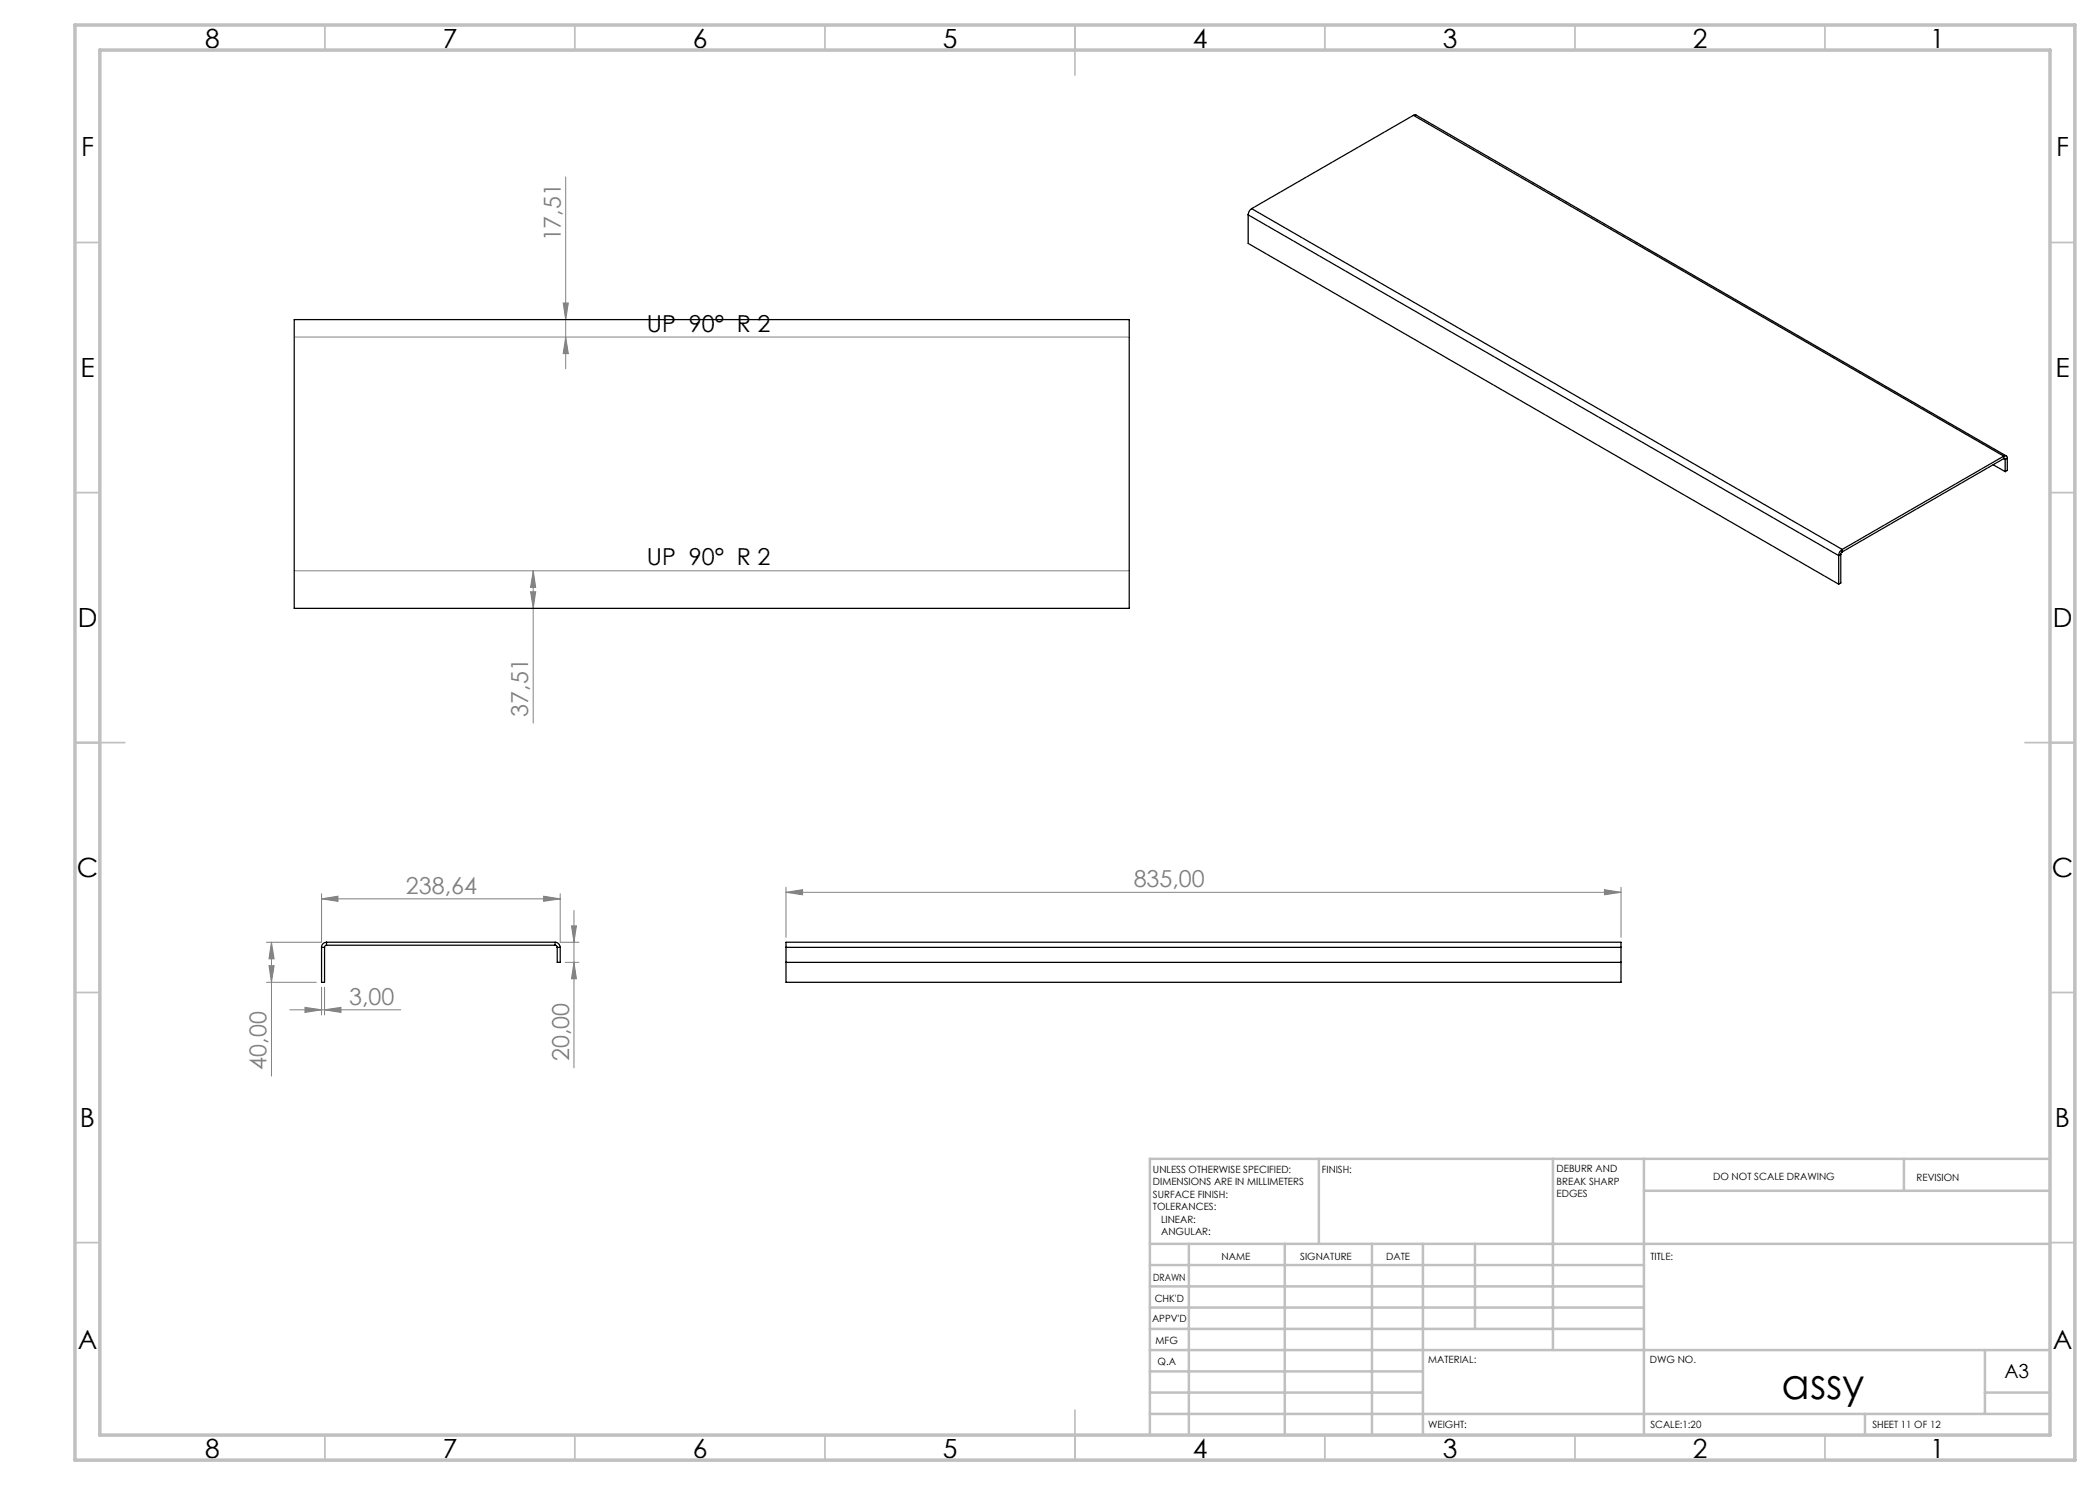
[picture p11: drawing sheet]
<svg xmlns="http://www.w3.org/2000/svg" width="420mm" height="297mm" viewBox="0 0 420 297" stroke-linecap="round" stroke-linejoin="round" font-family="sans-serif">
<g fill="none" stroke="#808080" stroke-width=".2">
<path d="M113.1 35.4v38.4M58.8 67.4h167M112.6 60.6h1.1l-.6 3.3zM113.1 67.4l.6 3.3h-1.1zM58.8 114.2h167M106.1 118.4h1l-.5 3.3zM106.6 114.2l.5 3.3h-1zM106.6 114.2v30.4M64.3 179.8l3.3-.6v1.1zM64.3 178.7v9.8h-11M64.3 179.8h47.7M108.7 179.2l3.3 .6-3.3 .5z"/>
<path d="M112 178.7v9.8h3.8M157.2 178.5l3.3-.6v1.1zM157.2 177.4v10.1M157.2 178.5h167M320.9 177.9l3.3 .6-3.3 .5zM324.2 177.4v10.1M53.3 196.5h10M53.8 193.1h1l-.5 3.4zM54.3 188.5l.5 3.3h-1zM54.3 188.5v26.7M64.3 197.4v5.6M64.9 197.4v5.6"/>
<path d="M113 192.5h2.8M114.3 185.2h1l-.5 3.3zM114.8 192.5l.5 3.3h-1zM114.8 182.1v31.5M58 202h22.2M61 201.5l3.3 .5-3.3 .5zM64.9 202l3.3-.5v1z"/>
</g>
<g fill="none" stroke="#c0c0c0" stroke-width=".35">
<path d="M65 5v5M115 5v5M165 5v5M215 5v10M265 5v5M315 5v5M365 5v5M15 48.5h5M410 48.5h5M15 98.5h5M410 98.5h5M15 148.5h10"/>
<path d="M405 148.5h10M15 198.5h5M410 198.5h5M15 248.5h5M410 248.5h5M65 287v5M115 287v5M165 287v5M215 282v10M265 287v5M315 287v5M365 287v5"/>
</g>
<g fill="none" stroke="#c0c0c0" stroke-width=".5">
<path d="M263.8 231.8v17M310.6 231.8v38.2M328.8 231.8v55.2M328.8 238.2h81.2M380.8 231.8v6.4M410 231.8h-180v55.2M230 248.8h180M230 257.3h98.8M230 253h98.8M237.8 248.8v38.2M257 248.8v38.2M274.4 248.8v38.2"/>
<path d="M284.6 248.8v38.2M295 248.8v17M230 265.8h98.8M230 261.5h98.8M230 278.5h54.6M230 274.3h54.6M230 270h180M397 278.5h13M397 270v12.8M230 282.8h180M373 282.8v4.2"/>
</g>
<path d="M15 5h400v287h-400zM20 10h390v277h-390z" fill="none" stroke="#c0c0c0" stroke-width=".7"/>
<g fill="#808080">
<path d="M64.9 202l3.3-.5v1zM61 201.5l3.3 .5-3.3 .5z"/>
<path d="M64.3 179.8l3.3-.6v1.1zM108.7 179.2l3.3 .6-3.3 .5zM157.2 178.5l3.3-.6v1.1zM320.9 177.9l3.3 .6-3.3 .5z"/>
<path d="M53.8 193.1h1l-.5 3.4zM54.3 188.5l.5 3.3h-1zM113.1 67.4l.6 3.3h-1.1zM112.6 60.6h1.1l-.6 3.3zM106.1 118.4h1l-.5 3.3zM106.6 114.2l.5 3.3h-1z"/>
<path d="M114.3 185.2h1l-.5 3.3zM114.8 192.5l.5 3.3h-1z"/>
</g>
<g fill="none" stroke="#000" stroke-width=".25">
<path d="M282.7 23.1l.5-.1 118 68.2M282.7 23.1l118.1 68.1M282.7 23.1l-32.4 18.6M249.6 43l118.1 68.1M249.6 43v5.7l118.1 68.1M250.3 41.7a1.6 1.6 0 0 0-.7 1.3M250.3 41.7l118.1 68.2M58.8 63.9h167v57.8h-167zM398.6 93l2.4 1.3M400.8 91.2a.44 .44 0 0 1 .5 0 .44 .44 0 0 1 .2 .4M400.8 91.7h.2v.2M400.8 91.2v.5"/>
<path d="M400.8 91.7l-32.4 18.7M400.8 91.2l-32.4 18.7M400.8 91.7l.2 .2M401 91.9v2.4M401.5 91.6l-.5 .3M401.5 91.6v2.5l-.5 .2M367.7 111.1v5.7M368.2 110.9l-.5 .2M368.2 110.9v5.7l-.5 .2M368.4 110.4l-.2 .5M368.4 109.9a1.38 1.38 0 0 0-.7 1.2M368.4 109.9v.5"/>
<path d="M64.3 189.5h.6M64.3 189.5v7h.6v-7M65.3 189.1l-.3 .1-.1 .3M65.3 188.5a1.02 1.02 0 0 0-1 1M65.3 188.5v.6M65.3 189.1h45.7M65.3 188.5h45.7M111 189.1h.3l.1 .4M111 188.5a1.09 1.09 0 0 1 1 1M111 188.5v.6M111.4 189.5h.6M111.4 189.5v3h.6v-3"/>
<path d="M157.2 189.5v-1h167v1M157.2 189.5h167M157.2 192.5h167M157.2 189.5v7h167v-7"/>
</g>
<text font-size="8.5" x="356.3" y="279.7">assy</text>
<g font-size="5.3">
<text x="41" y="9.5">8</text>
<text x="88.5" y="9.5">7</text>
<text x="138.5" y="9.5">6</text>
<text x="188.5" y="9.5">5</text>
<text x="238.5" y="9.5">4</text>
<text x="288.5" y="9.5">3</text>
<text x="338.5" y="9.5">2</text>
<text x="386" y="9.5">1</text>
<text x="16.2" y="31.2">F</text>
<text x="411.2" y="31.2">F</text>
<text x="16.1" y="75.5">E</text>
<text x="411.1" y="75.5">E</text>
<text x="15.5" y="125.5">D</text>
<text x="410.5" y="125.5">D</text>
<text x="15.4" y="175.5">C</text>
<text x="410.4" y="175.5">C</text>
<text x="16" y="225.5">B</text>
<text x="411" y="225.5">B</text>
<text x="15.5" y="269.7">A</text>
<text x="410.5" y="269.7">A</text>
<text x="41" y="291.5">8</text>
<text x="88.5" y="291.5">7</text>
<text x="138.5" y="291.5">6</text>
<text x="188.5" y="291.5">5</text>
<text x="238.5" y="291.5">4</text>
<text x="288.5" y="291.5">3</text>
<text x="338.5" y="291.5">2</text>
<text x="386" y="291.5">1</text>
</g>
<g font-size="4.7" fill="#808080">
<text x="112.2" y="48.3" transform="rotate(-90 112.2 48.3)">17,51</text>
<text x="105.6" y="143.3" transform="rotate(-90 105.6 143.3)">37,51</text>
<text x="81.2" y="178.7">238,64</text>
<text x="226.7" y="177.4">835,00</text>
<text x="69.8" y="200.9">3,00</text>
<text x="53.3" y="213.9" transform="rotate(-90 53.3 213.9)">40,00</text>
<text x="113.8" y="212.3" transform="rotate(-90 113.8 212.3)">20,00</text>
</g>
<g font-size="4.7">
<text x="129.4" y="66.4">UP 90° R 2</text>
<text x="129.4" y="113.1">UP 90° R 2</text>
</g>
<text font-size="3.9" x="400.9" y="275.5">A3</text>
<g font-size="2">
<text x="230.6" y="234.6">UNLESS OTHERWISE SPECIFIED:</text>
<text x="230.6" y="237.1">DIMENSIONS ARE IN MILLIMETERS</text>
<text x="230.6" y="239.6">SURFACE FINISH:</text>
<text x="264.4" y="234.6">FINISH:</text>
<text x="311.3" y="234.5">DEBURR AND</text>
<text x="311.3" y="237">BREAK SHARP</text>
<text x="311.3" y="239.5">EDGES</text>
<text x="342.6" y="236">DO NOT SCALE DRAWING</text>
<text x="383.3" y="236.2">REVISION</text>
<text x="230.6" y="242.1">TOLERANCES:</text>
<text x="232.2" y="244.6">LINEAR:</text>
<text x="232.2" y="247.1">ANGULAR:</text>
<text x="244.3" y="252">NAME</text>
<text x="260" y="251.9">SIGNATURE</text>
<text x="277.2" y="251.9">DATE</text>
<text x="330.1" y="251.9">TITLE:</text>
<text x="230.6" y="256.1">DRAWN</text>
<text x="230.9" y="260.3">CHK'D</text>
<text x="230.4" y="264.4">APPV'D</text>
<text x="231.1" y="268.8">MFG</text>
<text x="231.5" y="273">Q.A</text>
<text x="285.6" y="272.5">MATERIAL:</text>
<text x="330" y="272.5">DWG NO.</text>
<text x="285.6" y="285.5">WEIGHT:</text>
<text x="330.1" y="285.6">SCALE:1:20</text>
<text x="374.5" y="285.6">SHEET 11 OF 12</text>
</g>
</svg>
